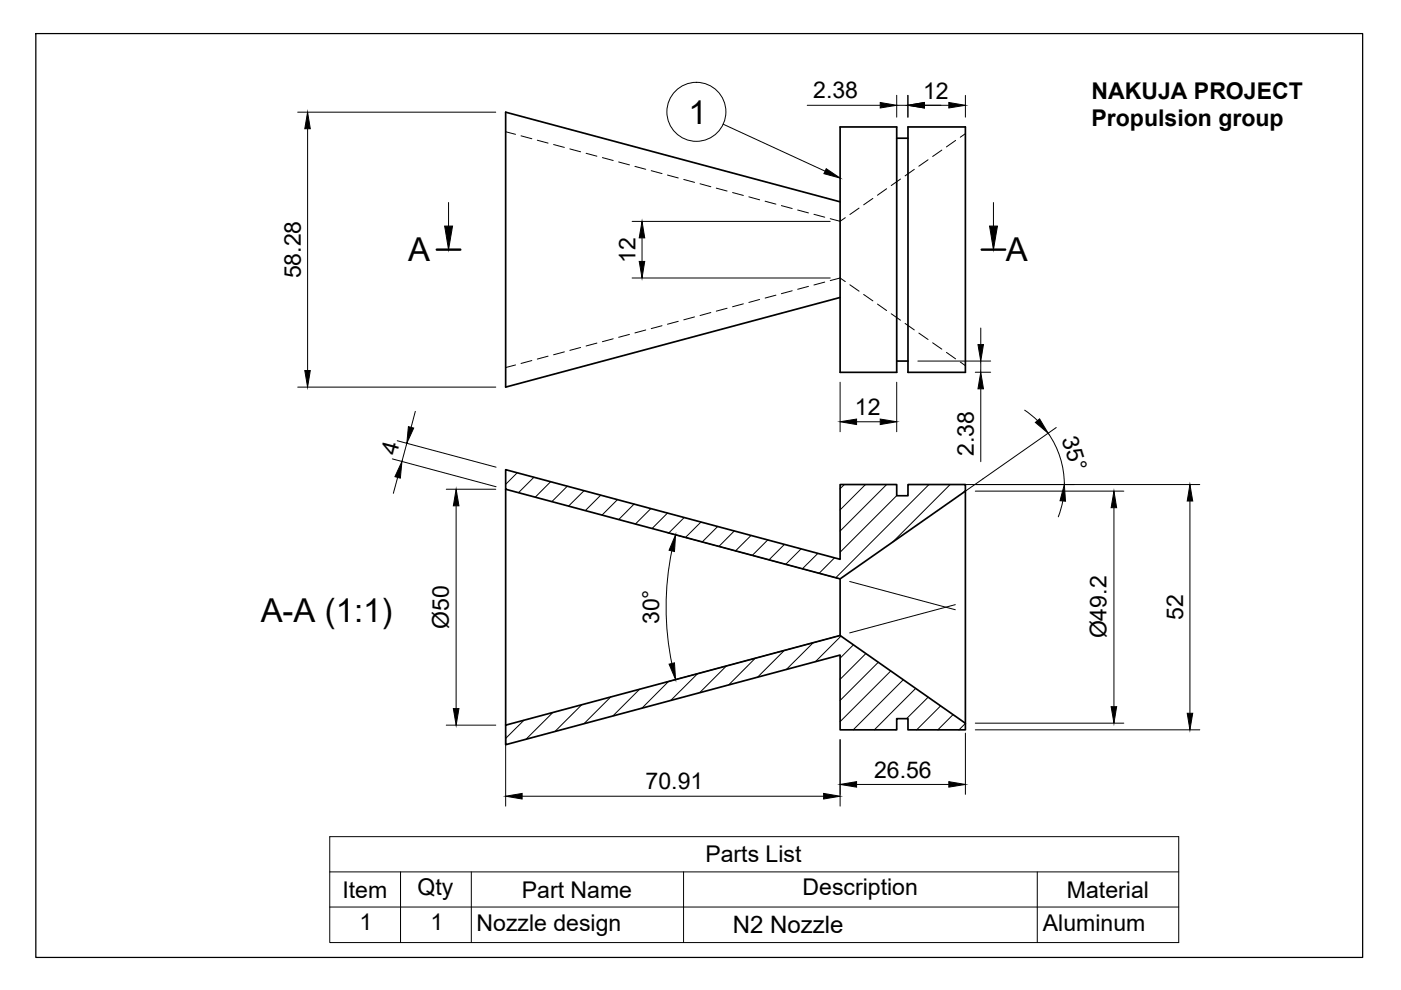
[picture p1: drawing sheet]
<svg xmlns="http://www.w3.org/2000/svg" width="297mm" height="210mm" viewBox="0 0 297 210" stroke-linecap="round" stroke-linejoin="round" font-family="sans-serif">
<!-- layer: Visible -->
<path d="M178.1 26.9h12v52h-12zM190.1 29.3h2.4M192.5 26.9h12.2v52h-12.2zM178.1 42.8l-70.9-19v58.3l70.9-19M190.1 76.6h2.4M107.2 99.6l70.9 19v-15.9h12v2.4h2.4v-2.4h12.2v1.4l-26.6 18.6-70.9-19zM107.2 103.7v50M204.7 104.1v49.2M178.1 122.7v12M107.2 153.7l70.9-19 26.6 18.6v1.4h-12.2v-2.3h-2.4v2.3h-12v-15.8l-70.9 19z" fill="none" stroke="#000" stroke-width=".36"/>
<!-- layer: Hidden -->
<g fill="none" stroke="#000" stroke-width=".21">
<path d="M107.2 27.9l2.1 .6M110.5 28.8l2.3 .6M113.9 29.7l2.3 .6M117.4 30.6l2.3 .7M120.8 31.6l2.3 .6M124.3 32.5l2.3 .6M127.7 33.4l2.3 .6M131.2 34.3l2.3 .7M134.6 35.3l2.3 .6M138.1 36.2l2.3 .6M141.5 37.1l2.3 .6M145 38.1l2.3 .6"/>
<path d="M148.4 39l2.3 .6M151.9 39.9l2.3 .6M190.9 38l-1.9 1.3M193.8 35.9l-1.9 1.4M196.8 33.9l-2 1.3M199.7 31.8l-2 1.4M202.6 29.8l-1.9 1.4M204.7 28.3l-1.1 .8M155.3 40.8l2.3 .6M158.8 41.7l2.3 .7M162.2 42.7l2.3 .6M165.7 43.6l2.3 .6"/>
<path d="M169.1 44.5l2.3 .6M172.6 45.4l2.3 .7M174.9 59.8l-2.3 .6M176 59.5l2.1-.6 1.1 .8M179.2 46.2l-1.1 .7-2.1-.5M182.1 44.1l-1.9 1.4M185.1 42.1l-2 1.3M188 40l-2 1.4M109.3 77.4l-2.1 .5M112.8 76.4l-2.3 .7M116.2 75.5l-2.3 .6M119.7 74.6l-2.3 .6"/>
<path d="M123.1 73.7l-2.3 .6M126.6 72.7l-2.3 .7M130 71.8l-2.3 .6M133.5 70.9l-2.3 .6M136.9 70l-2.3 .6M140.4 69.1l-2.3 .6M143.8 68.1l-2.3 .6M147.3 67.2l-2.3 .6M150.7 66.3l-2.3 .6M154.2 65.4l-2.3 .6M157.6 64.4l-2.3 .6M161.1 63.5l-2.3 .6"/>
<path d="M164.5 62.6l-2.3 .6M168 61.7l-2.3 .6M171.4 60.7l-2.3 .6M180.2 60.4l1.9 1.3M183.1 62.4l2 1.4M186 64.5l2 1.3M189 66.5l1.9 1.4M191.9 68.6l1.9 1.3M194.8 70.6l2 1.4M197.7 72.7l2 1.3M200.7 74.7l1.9 1.4M203.6 76.8l1.1 .7"/>
</g>
<!-- layer: Border -->
<path d="M7.6 7.1h281.3v195.9h-281.3z" fill="none" stroke="#000" stroke-width=".26"/>
<!-- layer: Hatching -->
<g fill="none" stroke="#000" stroke-width=".21">
<path d="M109.6 100.3l-2.4 2.4M113.2 101.2l-3.3 3.3M116.7 102.1l-3.2 3.3M120.3 103.1l-3.3 3.3M123.8 104l-3.3 3.3M127.4 105l-3.3 3.3M130.9 106l-3.3 3.2M134.4 106.9l-3.2 3.3M138 107.8l-3.3 3.3M141.5 108.8l-3.2 3.2M145.1 109.7l-3.3 3.3M148.6 110.7l-3.3 3.3"/>
<path d="M152.1 111.6l-3.2 3.3M155.7 112.6l-3.3 3.3M159.2 113.5l-3.2 3.3M162.8 114.5l-3.3 3.2M166.3 115.4l-3.3 3.3M169.8 116.4l-3.2 3.2M173.4 117.3l-3.3 3.3M176.9 118.3l-3.2 3.3M179 102.7l-.9 .9M183.5 102.7l-5.4 5.4M188 102.7l-9.9 9.9M190.1 105.1l-12 12"/>
<path d="M197 102.7l-19.8 19.8M201.4 102.7l-12.1 12.2M204.7 104l-.5 .5M160.1 139.5l-5.6 5.7M166.3 137.9l-5.7 5.7M172.4 136.3l-5.6 5.6M178.3 134.9l-5.4 5.4M181 136.7l-2.9 2.8M183.6 138.6l-5.5 5.4M111.1 152.7l-3.9 3.9M117.2 151.1l-5.7 5.6M123.4 149.4l-5.7 5.7"/>
<path d="M129.5 147.8l-5.7 5.6M135.6 146.1l-5.6 5.7M141.8 144.5l-5.7 5.6M147.9 142.8l-5.7 5.7M154 141.2l-5.6 5.6M186.2 140.4l-8.1 8.1M188.9 142.3l-10.8 10.7M190.1 154.5l-.2 .2M191.5 144.1l-10.6 10.6M194.1 146l-8.7 8.7M196.8 147.8l-4.6 4.6M199.4 149.7l-5 5"/>
<path d="M202.1 151.5l-3.3 3.2M204.7 153.4l-1.4 1.3"/>
</g>
<!-- layer: Annotations -->
<path d="M92.6 52.9h5M208.1 52.9h5" fill="none" stroke="#000" stroke-width=".51"/>
<path d="M95.1 42.9v5M210.6 42.9v5" fill="none" stroke="#000" stroke-width=".21"/>
<path d="M94.3 47.9h1.6l-.8 5zM209.8 47.9h1.7l-.9 5z" fill="#000" stroke="#000" stroke-width=".21"/>
<!-- layer: Dimensions -->
<g fill="none" stroke="#000" stroke-width=".21">
<path d="M63.1 23.8h42M65.2 27.3v51.3M171.2 22.3h15.4M190.1 20.2v4.6M190.1 22.3h2.4M192.5 20.2v4.6M196 22.3h5.2M204.7 20.2v4.6M134 46.9h42M134 58.9h42M136.1 50.4v5M194.6 76.6h15.4"/>
<path d="M206.8 78.9h3.2M207.9 69.5v3.6M207.9 76.6v2.3M63.1 82.1h42M83.2 97.3l22 5.9M84.2 93.4l21 5.7M86.3 94l-1.1 3.8M88.1 87.2l-.9 3.4M178.1 81v10.5M181.6 89.4h5M190.1 81v10.5M207.9 82.4v15.5"/>
<path d="M217.2 87l2.8 2.2M222.2 91.8a19 19 0 0 1 3.5 10.9M223.9 90.6l-19.2 13.5M84.3 101.2l-.9 3.4M94.6 103.7h10.5M96.7 107.2v43M141.2 112.9l36.9 9.8M142.4 116.8a59.3 59.3 0 0 0 0 23.9M204.7 102.7h23.1M206.8 102.7h47.6M206.8 104.1h31.5M225.3 106.2l-.9 3.4"/>
<path d="M236.2 107.6v42.2M252.3 106.2v45M178.1 134.7l-36.9 9.9M180.1 123.3l22.4 6M202.5 128.2l-22.4 6M94.6 153.7h10.5M107.2 155.8v15.1M178.1 156.8v14.1M204.7 155.4v13M206.8 154.7h47.6M206.8 153.3h31.5M110.7 168.8h63.9"/>
<path d="M181.6 166.3h19.6"/>
</g>
<g fill="#000" stroke="#000" stroke-width=".21">
<path d="M65.2 23.8l.6 3.5h-1.2zM186.6 21.7l3.5 .6-3.5 .6zM192.5 22.3l3.5-.6v1.2zM201.2 21.7l3.5 .6-3.5 .6zM136.1 46.9l.6 3.5h-1.2zM135.5 55.4h1.2l-.6 3.5zM64.6 78.6h1.2l-.6 3.5zM207.3 73.1h1.2l-.6 3.5zM86.6 90.5l1.1 .3-1.4 3.2zM178.1 89.4l3.5-.5v1.1zM186.6 88.9l3.5 .5-3.5 .6zM207.9 78.9l.6 3.5h-1.2z"/>
<path d="M219.5 89.6l.9-.8 1.8 3.1zM85.2 97.8l-.3 3.6-1.2-.3zM96.7 103.7l.6 3.5h-1.2zM143.2 113.4l-.2 3.5-1.1-.2zM225.7 102.7l.2 3.6-1.2-.1zM236.2 104.1l.5 3.5h-1.1zM252.3 102.7l.6 3.5h-1.2zM96.1 150.2h1.2l-.6 3.5zM141.9 140.8l1.1-.3 .2 3.6zM235.6 149.8h1.1l-.5 3.5zM251.7 151.2h1.2l-.6 3.5zM107.2 168.8l3.5-.6v1.2z"/>
<path d="M174.6 168.2l3.5 .6-3.5 .6zM178.1 166.3l3.5-.6v1.2zM201.2 165.7l3.5 .6-3.5 .6z"/>
</g>
<!-- layer: BOM -->
<g fill="none" stroke="#000" stroke-width=".21">
<path d="M153.3 26.3l21.6 10M69.9 177.4h180v22.4h-180zM69.9 184.9h180M69.9 192.3h180M84.9 184.9v14.9M99.9 184.9v14.9M144.9 184.9v14.9M219.9 184.9v14.9"/>
<circle cx="147.6" cy="23.7" r="6.3"/>
</g>
<path d="M175.2 35.8l2.9 2-3.4-1z" fill="#000" stroke="#000" stroke-width=".21"/>
<g font-size="7">
<text x="146" y="26.2">1</text>
<text x="86.6" y="55.4">A</text>
<text x="213.3" y="55.4">A</text>
<text x="55.3" y="131.9">A-A (1:1)</text>
</g>
<text font-size="5.1" x="155.4" y="197.9">N2 Nozzle</text>
<g font-size="4.9">
<text x="172.4" y="20.9">2.38</text>
<text x="195.7" y="20.9">12</text>
<text x="231.4" y="20.9">NAKUJA PROJECT</text>
<text x="231.4" y="26.7">Propulsion group</text>
<text x="63.8" y="59" transform="rotate(-90 63.8 59)">58.28</text>
<text x="134.7" y="55.8" transform="rotate(-90 134.7 55.8)">12</text>
<text x="181.3" y="88">12</text>
<text x="225.1" y="93.1" transform="rotate(73 225.1 93.1)">35°</text>
<text x="84.1" y="96.8" transform="rotate(-75 84.1 96.8)">4</text>
<text x="206.5" y="96.6" transform="rotate(-90 206.5 96.6)">2.38</text>
<text x="250.8" y="131.4" transform="rotate(-90 250.8 131.4)">52</text>
<text x="95.2" y="133.3" transform="rotate(-90 95.2 133.3)">Ø50</text>
<text x="139.7" y="132.4" transform="rotate(-90 139.7 132.4)">30°</text>
<text x="234.6" y="135.4" transform="rotate(-90 234.6 135.4)">Ø49.2</text>
<text x="136.9" y="167.4">70.91</text>
<text x="185.3" y="164.9">26.56</text>
<text x="149.6" y="182.9">Parts List</text>
<text x="72.6" y="190.3">Item</text>
<text x="88.5" y="189.9">Qty</text>
<text x="110.7" y="190.3">Part Name</text>
<text x="170.2" y="189.9">Description</text>
<text x="226.2" y="190.3">Material</text>
<text x="76.2" y="197.2">1</text>
<text x="91.2" y="197.2">1</text>
<text x="101" y="197.3">Nozzle design</text>
<text x="221.1" y="197.4">Aluminum</text>
</g>
</svg>
